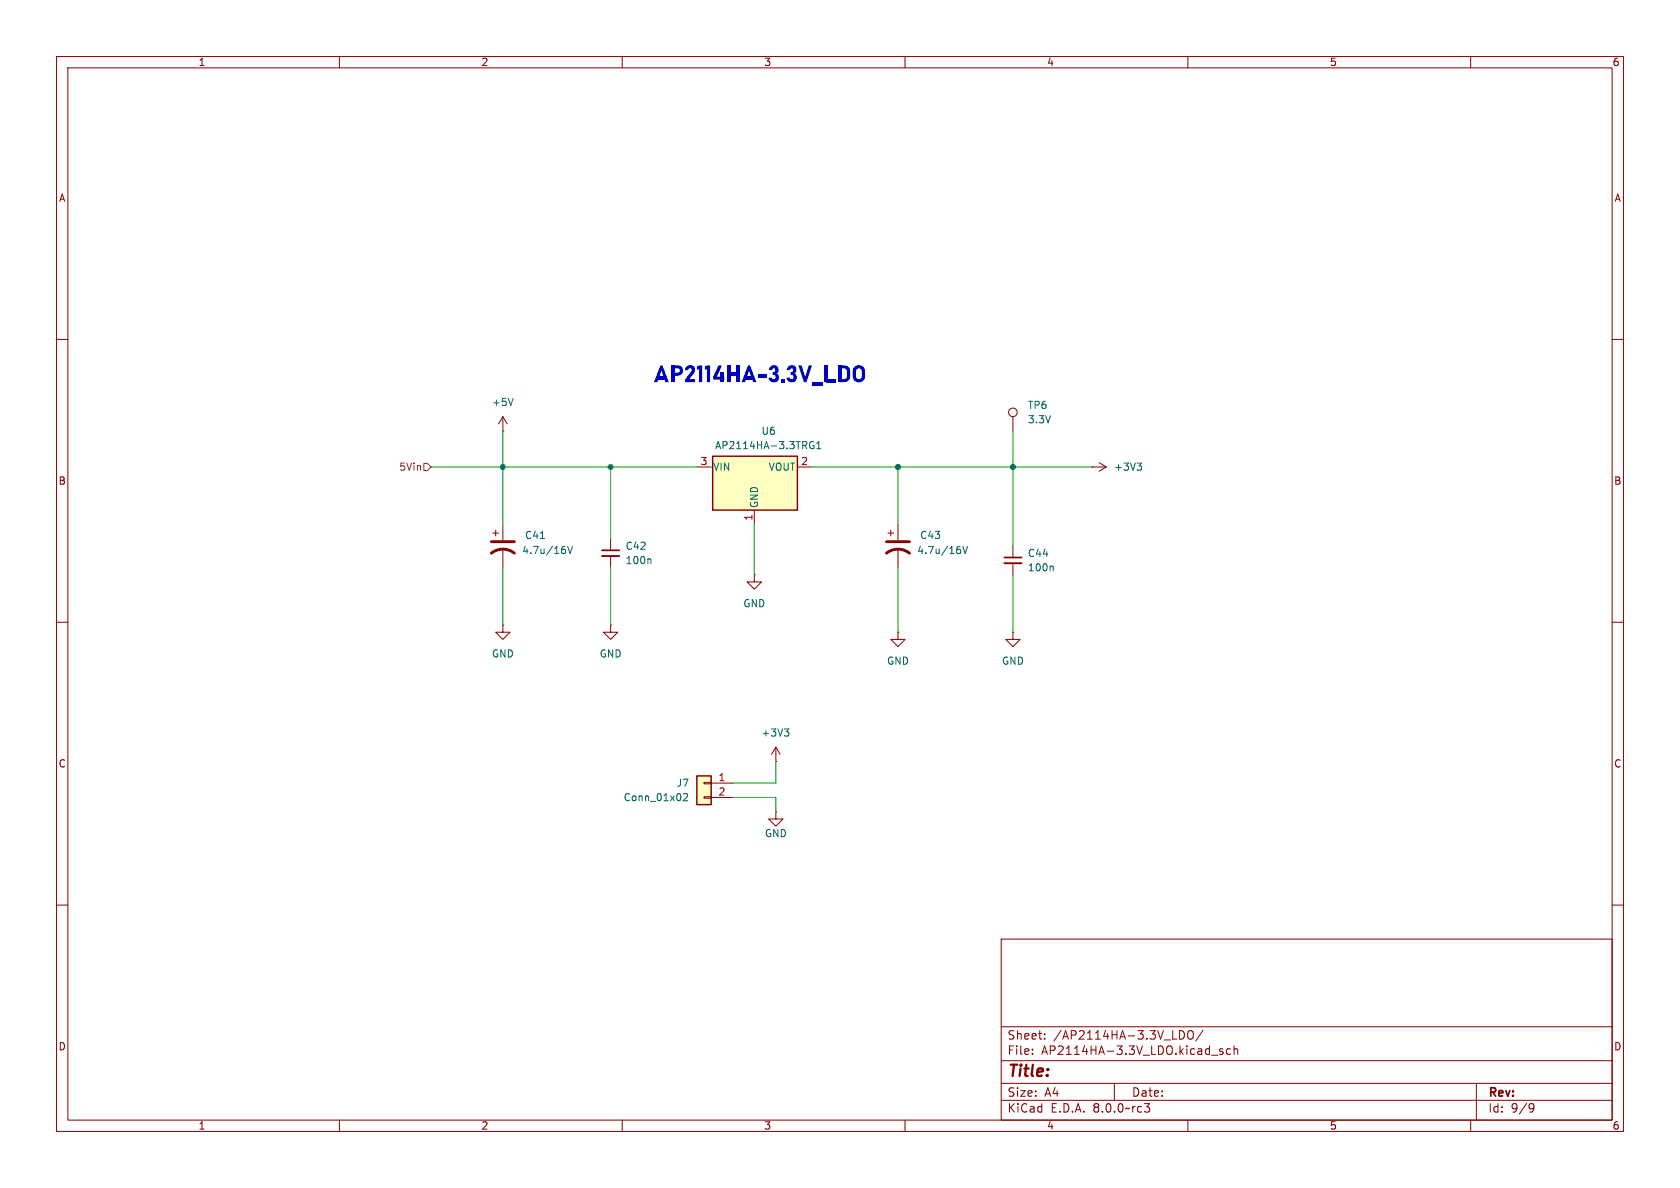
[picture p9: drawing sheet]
<svg xmlns="http://www.w3.org/2000/svg" width="297mm" height="210mm" viewBox="0 0 297 210" stroke-linecap="round" stroke-linejoin="round" font-family="sans-serif">
<g fill="none" stroke="#840000" stroke-width=".18">
<path d="M10 10h277v190h-277zM12 12h273v186h-273zM60 10v2M110 10v2M160 10v2M210 10v2M260 10v2M10 60h2M285 60h2M179.1 73.7v2.5M193 82.6h.1M193 82.6h2.6"/>
<path d="M194.3 81.8l1.3 .8M195.6 82.6l-1.3 .7M10 110h2M88.9 110.5v1.3h1.3l-1.3 1.2-1.3-1.2h1.3M88.9 110.5h.1M107.9 110.5v1.3h1.3l-1.3 1.2-1.2-1.2h1.2M107.9 110.5h.1M285 110h2M137.2 134.6h.1M137.2 132.1l-.8 1.3M137.2 132.1v2.5M137.2 132.1l.7 1.3"/>
<path d="M10 160h2M137.2 143.5v1.3h1.2l-1.2 1.3-1.3-1.3h1.3M137.2 143.5h.1M285 160h2M177 166h108v32h-108zM60 198v2M110 198v2M160 198v2M177 194.5h108M177 191.5h108M177 187.5h108M177 181.5h108"/>
<path d="M182.5 186.3v.1M182.5 185.5v.1M184.7 183.6v.1M184.7 182.8v.1M197 191.5v3M202.3 195.1h.9l-.5 .6 .5 .1v.5l-.2 .3h-.5M208.9 182.2a.81 .81 0 0 1 .5 .7 .81 .81 0 0 1-.5 .8M210 198v2M210 182.4a.5 .5 0 0 1 .6-.2 .5 .5 0 0 1 .4 .5v.5a.5 .5 0 0 1-.5 .5 .5 .5 0 0 1-.5-.5zM212.7 182.1l-1.3 2M216.2 185.5l-.4-.1-.2 .2 .1 .2 .5 .2v.3h-.6M217.5 185.5l-.4-.1-.3 .3v.4l.2 .2h.5"/>
<path d="M218.2 185.5l.2-.1 .3 .1 .1 .9M218.2 184.9v1.5M260 198v2M261 191.5v6.5M270.6 195.1l.5 .1a.99 .99 0 0 1-.4 1.4h-.2M271.2 195.7l-.3 .3h-.3"/>
<circle cx="179.1" cy="72.9" r=".76"/>
</g>
<path d="M201 81.9h.8l-.4 .4M201.6 82.3l.2 .3v.3l-.2 .2M138.7 128.8h.8l-.5 .5M139.2 129.3l.3 .3v.3l-.3 .2" fill="none" stroke="#006464" stroke-width=".18"/>
<path d="M123.2 137.2h2.5v5h-2.5z" fill="#ffffc2"/>
<g fill="none" stroke="#840000" stroke-width=".18">
<path d="M88.9 76.2h.1M88.9 73.7l-.8 1.2M88.9 73.7v2.5M88.9 73.7l.8 1.2M157 94.2h1M157.5 93.7v1M158.7 92.7v2.8M158.7 97v3.3M179.1 96.5v2.1M179.1 99.6v2M133.3 101.6v1.3h1.3l-1.3 1.2-1.2-1.2h1.2M133.3 101.6h.1"/>
<path d="M158.7 111.8v1.2h1.3l-1.3 1.3-1.2-1.3h1.2M158.7 111.8h.1M179.1 111.8v1.2h1.2l-1.2 1.3-1.3-1.3h1.3M179.1 111.8h.1M124.5 138.3h1.2v.3h-1.2zM125.7 138.4h3.8M124.5 140.8h1.2v.3h-1.2zM125.7 141h3.8"/>
</g>
<path d="M123.2 137.2h2.5v5h-2.5z" fill="none" stroke="#840000" stroke-width=".25"/>
<path d="M90.7 70.4l-.4 1.3M169.7 97.1l.1 .2-.1 .5M170.2 96.6l.4 1.3 .5-1.3M186 100.1l.2 .2v.6M120.8 140.4l.5-.1 .3 .3-.8 .9h.8" fill="none" stroke="#006464" stroke-width=".18"/>
<path d="M156.7 97.8a3.3 3.3 0 0 1 4.1 0M156.7 95.8h4.1" fill="none" stroke="#840000" stroke-width=".51"/>
<path d="M177.5 99.6h3.1" fill="none" stroke="#840000" stroke-width=".33"/>
<path d="M177.5 98.6h3.1" fill="none" stroke="#840000" stroke-width=".3"/>
<path d="M126 80.6h15v9.6h-15z" fill="#ffffc2"/>
<path d="M126 80.6h15v9.6h-15z" fill="none" stroke="#840000" stroke-width=".25"/>
<path d="M87.1 94.2h1M87.6 93.7v1M88.9 92.7v2.8M88.9 97v3.3M107.9 95.3v2M107.9 98.3v2M123.2 82.6h2.5M133.3 90.2v2.5M141 82.6h2.5" fill="none" stroke="#840000" stroke-width=".18"/>
<path d="M143.8 78.1a.59 .59 0 0 0-.7 .6 .59 .59 0 0 0 .7 .6l.1-.5h-.2M144.4 79.3h.7M144.4 78.4l.3-.4v1.3M95.5 95.2h.8M99.9 97.1l.1 .2-.1 .5M100.4 96.6l.4 1.3 .4-1.3M114.9 98.8l.2 .2v.6" fill="none" stroke="#006464" stroke-width=".18"/>
<path d="M106.4 98.3h3.1" fill="none" stroke="#840000" stroke-width=".33"/>
<path d="M106.4 97.3h3.1" fill="none" stroke="#840000" stroke-width=".3"/>
<path d="M86.9 97.8a3.3 3.3 0 0 1 4 0M86.9 95.8h4" fill="none" stroke="#840000" stroke-width=".51"/>
<path d="M74.9 81.9h.7l.6 .7-.6 .6h-.7z" fill="none" stroke="#725600" stroke-width=".18"/>
<g fill="none" stroke="#009600" stroke-width=".18">
<path d="M88.9 76.2v16.5M179.1 76.2v20.3M76.2 82.6h47M107.9 82.6v12.7M133.3 92.7v8.9M143.5 82.6h49.5M158.7 82.6v10.1M88.9 100.3v10.2M107.9 100.3v10.2M158.7 100.3v11.5M179.1 101.6v10.2M137.2 134.6v3.8h-7.7"/>
<path d="M129.5 141h7.7v2.5"/>
</g>
<g fill="#009600" stroke="#009600" stroke-width=".18">
<circle cx="158.7" cy="82.6" r=".46"/>
<circle cx="179.1" cy="82.6" r=".46"/>
<circle cx="88.9" cy="82.6" r=".46"/>
<circle cx="107.9" cy="82.6" r=".46"/>
</g>
<text font-size="4.2" fill="#0000c2" x="115.6" y="68.1">AP2114HA-3.3V_LDO</text>
<text font-size="2.8" fill="#840000" x="178" y="190.9">Title:</text>
<g font-size="2.1" fill="#840000">
<text x="178" y="184">Sheet:</text>
<text x="186.2" y="184">/AP2114HA-3.3V_LDO/</text>
<text x="178" y="186.7">File:</text>
<text x="184.1" y="186.7">AP2114HA-3.3V_LDO.kicad_sch</text>
<text x="178" y="196.9">KiCad</text>
<text x="178" y="194.1">Size:</text>
<text x="184.7" y="194.1">A4</text>
<text x="185.7" y="196.9">E.D.A.</text>
<text x="193.3" y="196.9">8.0.0~rc3</text>
<text x="200" y="194.1">Date:</text>
<text x="263" y="194.3">Rev:</text>
<text x="263" y="196.9">Id:</text>
<text x="267.1" y="196.9">9/9</text>
</g>
<g font-size="1.8" fill="#840000">
<text x="35" y="11.9">1</text>
<text x="85" y="11.9">2</text>
<text x="135" y="11.9">3</text>
<text x="185" y="11.9">4</text>
<text x="235" y="11.9">5</text>
<text x="285" y="11.9">6</text>
<text x="10.3" y="35.9">A</text>
<text x="285.3" y="35.9">A</text>
<text x="10.3" y="85.9">B</text>
<text x="285.3" y="85.9">B</text>
<text x="10.3" y="135.9">C</text>
<text x="285.3" y="135.9">C</text>
<text x="10.3" y="185.9">D</text>
<text x="285.3" y="185.9">D</text>
<text x="35" y="199.9">1</text>
<text x="85" y="199.9">2</text>
<text x="135" y="199.9">3</text>
<text x="185" y="199.9">4</text>
<text x="235" y="199.9">5</text>
<text x="285" y="199.9">6</text>
</g>
<g font-size="1.8" fill="#006464">
<text x="86.9" y="72">+5V</text>
<text x="134.5" y="77.1">U6</text>
<text x="181.6" y="72.5">TP6</text>
<text x="181.6" y="75">3.3V</text>
<text x="126" y="83.4">VIN</text>
<text x="126.3" y="79.6">AP2114HA-3.3TRG1</text>
<text x="135.8" y="83.4">VOUT</text>
<text x="196.9" y="83.4">+3V3</text>
<text x="134.2" y="89.9" transform="rotate(-90 134.2 89.9)">GND</text>
<text x="92.7" y="95.5">C41</text>
<text x="162.6" y="95.5">C43</text>
<text x="92.2" y="98.1">4.7u/16V</text>
<text x="110.5" y="99.9">100n</text>
<text x="110.5" y="97.4">C42</text>
<text x="162.1" y="98.1">4.7u/16V</text>
<text x="181.6" y="101.2">100n</text>
<text x="181.6" y="98.7">C44</text>
<text x="131.3" y="107.5">GND</text>
<text x="86.9" y="116.4">GND</text>
<text x="105.9" y="116.4">GND</text>
<text x="156.7" y="117.7">GND</text>
<text x="177" y="117.7">GND</text>
<text x="134.5" y="130.4">+3V3</text>
<text x="110.2" y="141.8">Conn_01x02</text>
<text x="119.5" y="139.3">J7</text>
<text x="135.1" y="148.2">GND</text>
</g>
<text font-size="1.8" fill="#725600" x="70.5" y="83.4">5Vin</text>
<g font-size="1.8" fill="#a90000">
<text x="123.8" y="82.3">3</text>
<text x="141.5" y="82.3">2</text>
<text x="133.1" y="92.1" transform="rotate(-90 133.1 92.1)">1</text>
<text x="126.9" y="138.2">1</text>
<text x="126.9" y="140.7">2</text>
</g>
</svg>
